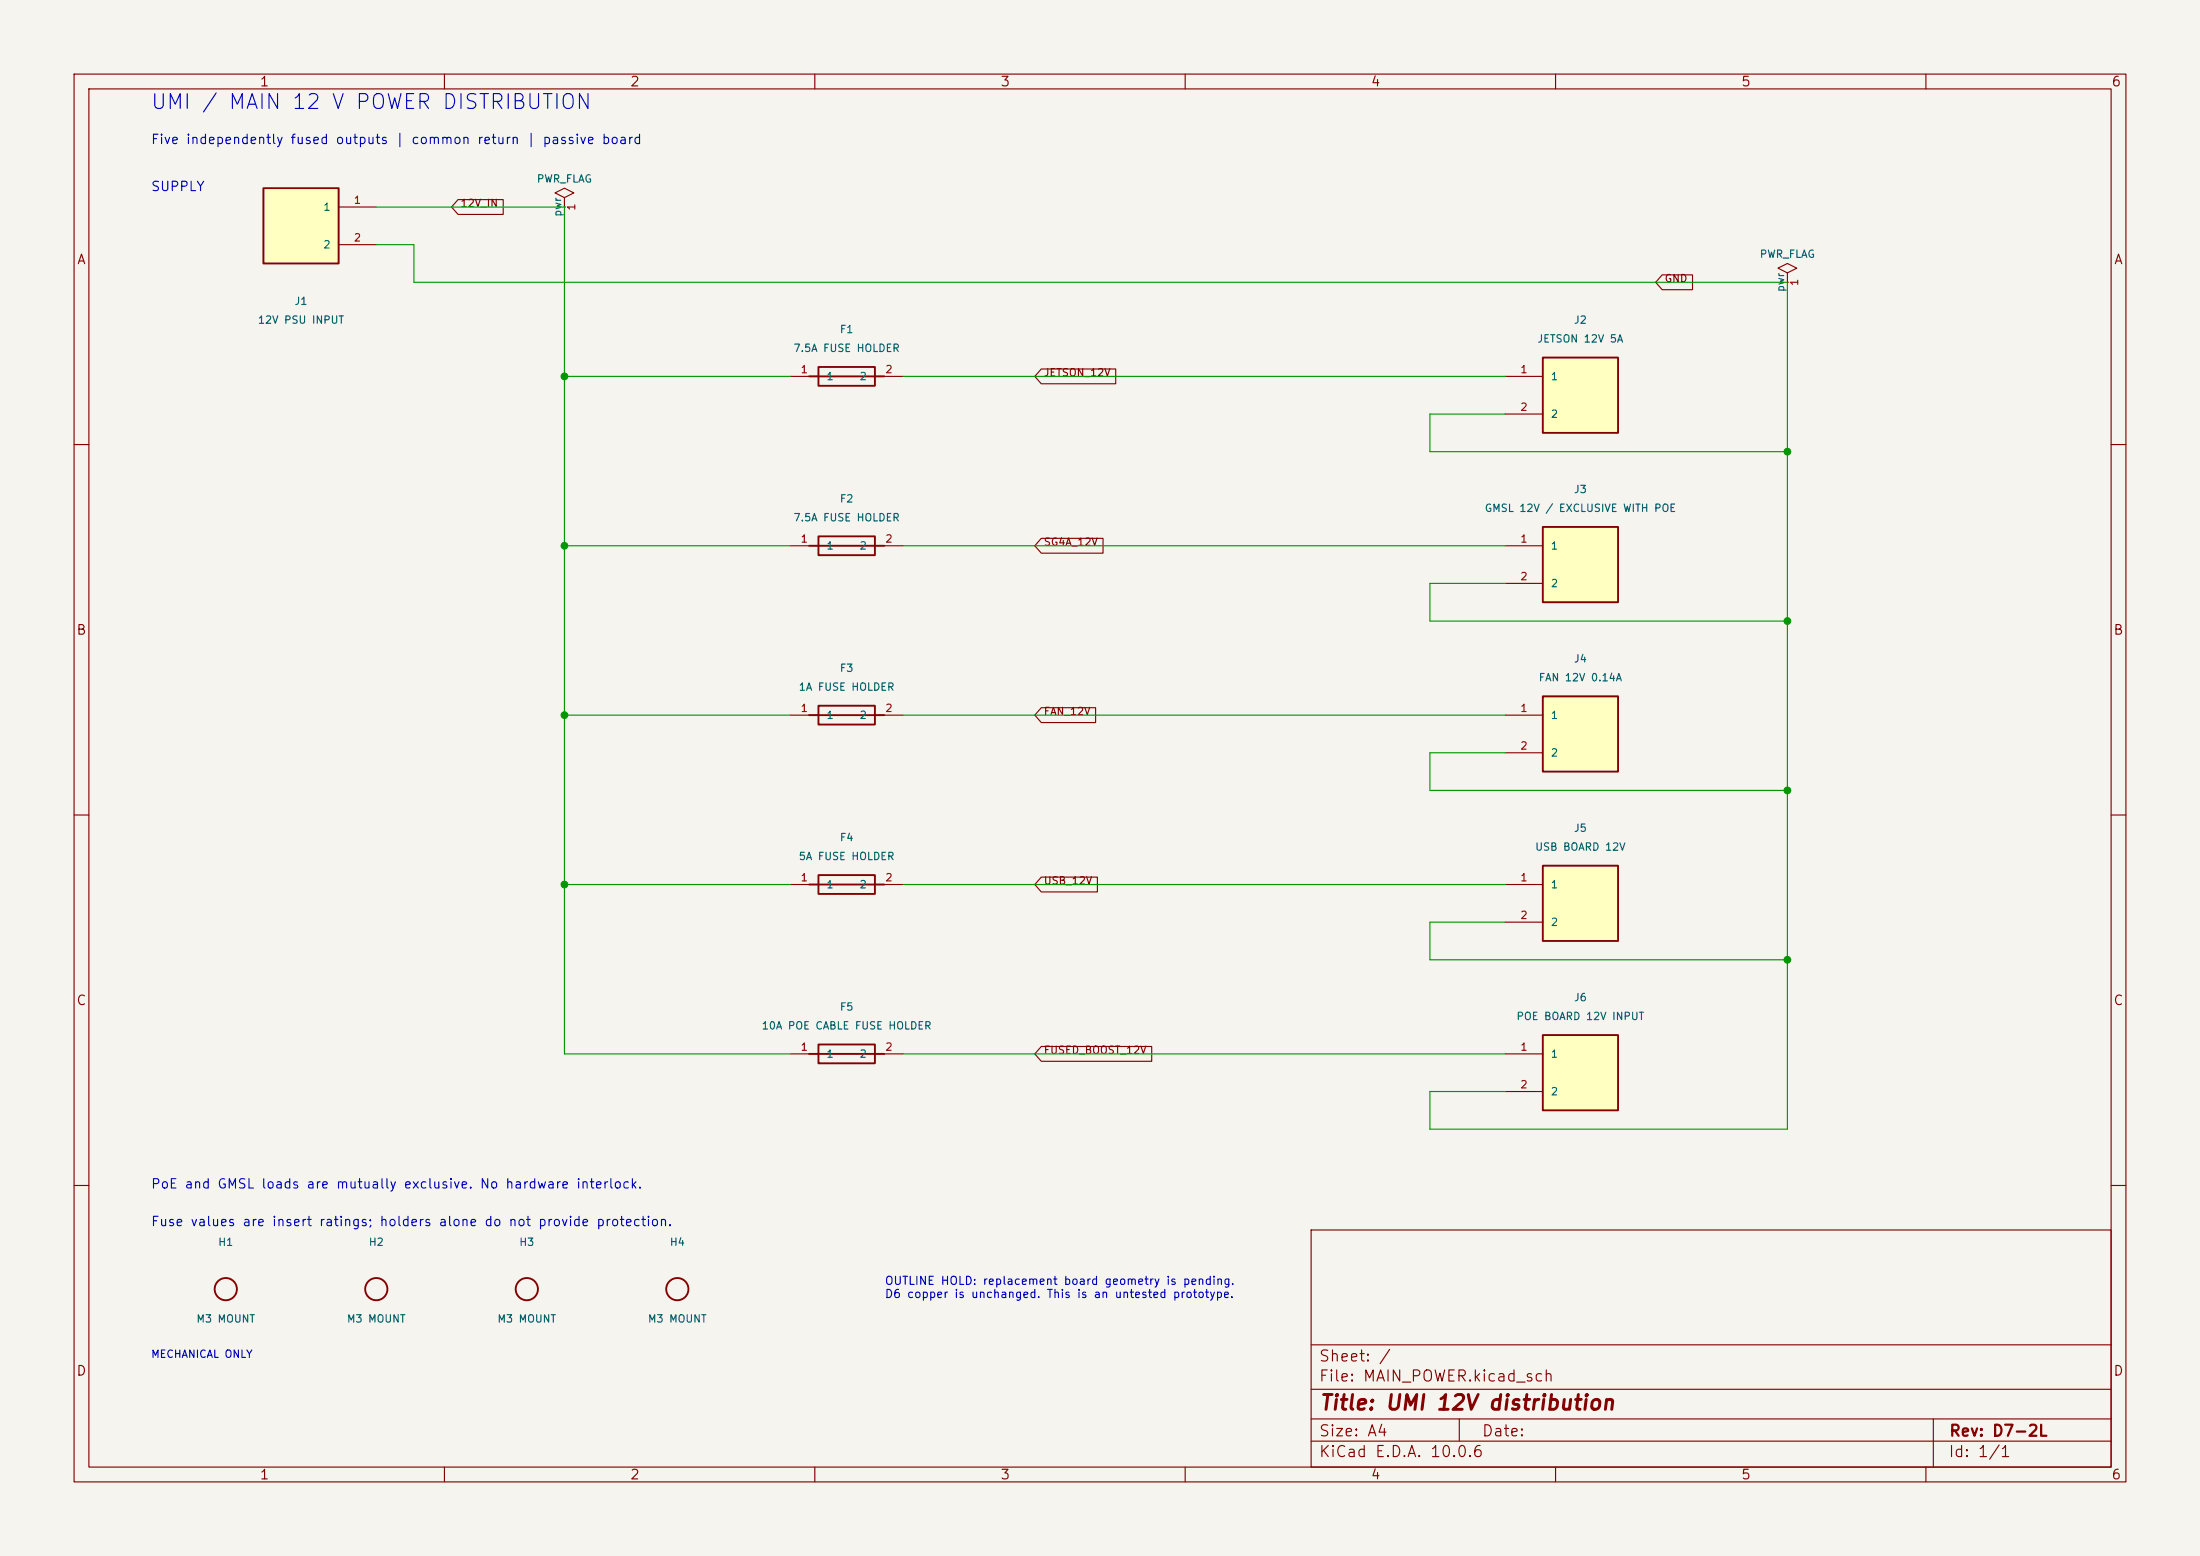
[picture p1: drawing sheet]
(kicad_sch (version 20250114) (generator "eeschema") (title_block (title "UMI 12V distribution") (rev "D7-2L")) (lib_symbols (symbol "UMI:P_J1" (pin_names (offset 1)) (in_bom yes) (on_board yes) (property "Reference" "J1" (at 0 10.08 0) (effects (font (size 1 1)))) (property "Value" "12V PSU INPUT" (at 0 7.58 0) (effects (font (size 1 1)))) (symbol "P_J1_0_1" (rectangle (start -5.08 5.08) (end 5.08 -5.08) (stroke (width .254) (type default)) (fill (type background)))) (symbol "P_J1_1_1" (pin passive line (at 10.16 2.54 180) (length 5.08) (name "1" (effects (font (size 1 1)))) (number "1" (effects (font (size 1 1))))) (pin passive line (at 10.16 -2.54 180) (length 5.08) (name "2" (effects (font (size 1 1)))) (number "2" (effects (font (size 1 1))))))) (symbol "UMI:P_F1" (pin_names (offset 1)) (in_bom yes) (on_board yes) (property "Reference" "F1" (at 0 10.08 0) (effects (font (size 1 1)))) (property "Value" "7.5A FUSE HOLDER" (at 0 7.58 0) (effects (font (size 1 1)))) (symbol "P_F1_0_1" (rectangle (start -3.81 1.27) (end 3.81 -1.27) (stroke (width .254) (type default)) (fill (type none))) (polyline (pts (xy -5.08 0) (xy 5.08 0)) (stroke (width .254) (type default)) (fill (type none)))) (symbol "P_F1_1_1" (pin passive line (at -7.62 0 0) (length 3.81) (name "1" (effects (font (size 1 1)))) (number "1" (effects (font (size 1 1))))) (pin passive line (at 7.62 0 180) (length 3.81) (name "2" (effects (font (size 1 1)))) (number "2" (effects (font (size 1 1))))))) (symbol "UMI:P_J2" (pin_names (offset 1)) (in_bom yes) (on_board yes) (property "Reference" "J2" (at 0 10.08 0) (effects (font (size 1 1)))) (property "Value" "JETSON 12V 5A" (at 0 7.58 0) (effects (font (size 1 1)))) (symbol "P_J2_0_1" (rectangle (start -5.08 5.08) (end 5.08 -5.08) (stroke (width .254) (type default)) (fill (type background)))) (symbol "P_J2_1_1" (pin passive line (at -10.16 2.54 0) (length 5.08) (name "1" (effects (font (size 1 1)))) (number "1" (effects (font (size 1 1))))) (pin passive line (at -10.16 -2.54 0) (length 5.08) (name "2" (effects (font (size 1 1)))) (number "2" (effects (font (size 1 1))))))) (symbol "UMI:P_F2" (pin_names (offset 1)) (in_bom yes) (on_board yes) (property "Reference" "F2" (at 0 10.08 0) (effects (font (size 1 1)))) (property "Value" "7.5A FUSE HOLDER" (at 0 7.58 0) (effects (font (size 1 1)))) (symbol "P_F2_0_1" (rectangle (start -3.81 1.27) (end 3.81 -1.27) (stroke (width .254) (type default)) (fill (type none))) (polyline (pts (xy -5.08 0) (xy 5.08 0)) (stroke (width .254) (type default)) (fill (type none)))) (symbol "P_F2_1_1" (pin passive line (at -7.62 0 0) (length 3.81) (name "1" (effects (font (size 1 1)))) (number "1" (effects (font (size 1 1))))) (pin passive line (at 7.62 0 180) (length 3.81) (name "2" (effects (font (size 1 1)))) (number "2" (effects (font (size 1 1))))))) (symbol "UMI:P_J3" (pin_names (offset 1)) (in_bom yes) (on_board yes) (property "Reference" "J3" (at 0 10.08 0) (effects (font (size 1 1)))) (property "Value" "GMSL 12V / EXCLUSIVE WITH POE" (at 0 7.58 0) (effects (font (size 1 1)))) (symbol "P_J3_0_1" (rectangle (start -5.08 5.08) (end 5.08 -5.08) (stroke (width .254) (type default)) (fill (type background)))) (symbol "P_J3_1_1" (pin passive line (at -10.16 2.54 0) (length 5.08) (name "1" (effects (font (size 1 1)))) (number "1" (effects (font (size 1 1))))) (pin passive line (at -10.16 -2.54 0) (length 5.08) (name "2" (effects (font (size 1 1)))) (number "2" (effects (font (size 1 1))))))) (symbol "UMI:P_F3" (pin_names (offset 1)) (in_bom yes) (on_board yes) (property "Reference" "F3" (at 0 10.08 0) (effects (font (size 1 1)))) (property "Value" "1A FUSE HOLDER" (at 0 7.58 0) (effects (font (size 1 1)))) (symbol "P_F3_0_1" (rectangle (start -3.81 1.27) (end 3.81 -1.27) (stroke (width .254) (type default)) (fill (type none))) (polyline (pts (xy -5.08 0) (xy 5.08 0)) (stroke (width .254) (type default)) (fill (type none)))) (symbol "P_F3_1_1" (pin passive line (at -7.62 0 0) (length 3.81) (name "1" (effects (font (size 1 1)))) (number "1" (effects (font (size 1 1))))) (pin passive line (at 7.62 0 180) (length 3.81) (name "2" (effects (font (size 1 1)))) (number "2" (effects (font (size 1 1))))))) (symbol "UMI:P_J4" (pin_names (offset 1)) (in_bom yes) (on_board yes) (property "Reference" "J4" (at 0 10.08 0) (effects (font (size 1 1)))) (property "Value" "FAN 12V 0.14A" (at 0 7.58 0) (effects (font (size 1 1)))) (symbol "P_J4_0_1" (rectangle (start -5.08 5.08) (end 5.08 -5.08) (stroke (width .254) (type default)) (fill (type background)))) (symbol "P_J4_1_1" (pin passive line (at -10.16 2.54 0) (length 5.08) (name "1" (effects (font (size 1 1)))) (number "1" (effects (font (size 1 1))))) (pin passive line (at -10.16 -2.54 0) (length 5.08) (name "2" (effects (font (size 1 1)))) (number "2" (effects (font (size 1 1))))))) (symbol "UMI:P_F4" (pin_names (offset 1)) (in_bom yes) (on_board yes) (property "Reference" "F4" (at 0 10.08 0) (effects (font (size 1 1)))) (property "Value" "5A FUSE HOLDER" (at 0 7.58 0) (effects (font (size 1 1)))) (symbol "P_F4_0_1" (rectangle (start -3.81 1.27) (end 3.81 -1.27) (stroke (width .254) (type default)) (fill (type none))) (polyline (pts (xy -5.08 0) (xy 5.08 0)) (stroke (width .254) (type default)) (fill (type none)))) (symbol "P_F4_1_1" (pin passive line (at -7.62 0 0) (length 3.81) (name "1" (effects (font (size 1 1)))) (number "1" (effects (font (size 1 1))))) (pin passive line (at 7.62 0 180) (length 3.81) (name "2" (effects (font (size 1 1)))) (number "2" (effects (font (size 1 1))))))) (symbol "UMI:P_J5" (pin_names (offset 1)) (in_bom yes) (on_board yes) (property "Reference" "J5" (at 0 10.08 0) (effects (font (size 1 1)))) (property "Value" "USB BOARD 12V" (at 0 7.58 0) (effects (font (size 1 1)))) (symbol "P_J5_0_1" (rectangle (start -5.08 5.08) (end 5.08 -5.08) (stroke (width .254) (type default)) (fill (type background)))) (symbol "P_J5_1_1" (pin passive line (at -10.16 2.54 0) (length 5.08) (name "1" (effects (font (size 1 1)))) (number "1" (effects (font (size 1 1))))) (pin passive line (at -10.16 -2.54 0) (length 5.08) (name "2" (effects (font (size 1 1)))) (number "2" (effects (font (size 1 1))))))) (symbol "UMI:P_F5" (pin_names (offset 1)) (in_bom yes) (on_board yes) (property "Reference" "F5" (at 0 10.08 0) (effects (font (size 1 1)))) (property "Value" "10A POE CABLE FUSE HOLDER" (at 0 7.58 0) (effects (font (size 1 1)))) (symbol "P_F5_0_1" (rectangle (start -3.81 1.27) (end 3.81 -1.27) (stroke (width .254) (type default)) (fill (type none))) (polyline (pts (xy -5.08 0) (xy 5.08 0)) (stroke (width .254) (type default)) (fill (type none)))) (symbol "P_F5_1_1" (pin passive line (at -7.62 0 0) (length 3.81) (name "1" (effects (font (size 1 1)))) (number "1" (effects (font (size 1 1))))) (pin passive line (at 7.62 0 180) (length 3.81) (name "2" (effects (font (size 1 1)))) (number "2" (effects (font (size 1 1))))))) (symbol "UMI:P_J6" (pin_names (offset 1)) (in_bom yes) (on_board yes) (property "Reference" "J6" (at 0 10.08 0) (effects (font (size 1 1)))) (property "Value" "POE BOARD 12V INPUT" (at 0 7.58 0) (effects (font (size 1 1)))) (symbol "P_J6_0_1" (rectangle (start -5.08 5.08) (end 5.08 -5.08) (stroke (width .254) (type default)) (fill (type background)))) (symbol "P_J6_1_1" (pin passive line (at -10.16 2.54 0) (length 5.08) (name "1" (effects (font (size 1 1)))) (number "1" (effects (font (size 1 1))))) (pin passive line (at -10.16 -2.54 0) (length 5.08) (name "2" (effects (font (size 1 1)))) (number "2" (effects (font (size 1 1))))))) (symbol "UMI:P_H1" (pin_names (offset 1)) (in_bom no) (on_board yes) (property "Reference" "H1" (at 0 10 0) (effects (font (size 1 1)))) (property "Value" "M3 MOUNT" (at 0 7.5 0) (effects (font (size 1 1)))) (symbol "P_H1_0_1" (circle (center 0 0) (radius 1.5) (stroke (width .254) (type default)) (fill (type none))))) (symbol "UMI:P_H2" (pin_names (offset 1)) (in_bom no) (on_board yes) (property "Reference" "H2" (at 0 10 0) (effects (font (size 1 1)))) (property "Value" "M3 MOUNT" (at 0 7.5 0) (effects (font (size 1 1)))) (symbol "P_H2_0_1" (circle (center 0 0) (radius 1.5) (stroke (width .254) (type default)) (fill (type none))))) (symbol "UMI:P_H3" (pin_names (offset 1)) (in_bom no) (on_board yes) (property "Reference" "H3" (at 0 10 0) (effects (font (size 1 1)))) (property "Value" "M3 MOUNT" (at 0 7.5 0) (effects (font (size 1 1)))) (symbol "P_H3_0_1" (circle (center 0 0) (radius 1.5) (stroke (width .254) (type default)) (fill (type none))))) (symbol "UMI:P_H4" (pin_names (offset 1)) (in_bom no) (on_board yes) (property "Reference" "H4" (at 0 10 0) (effects (font (size 1 1)))) (property "Value" "M3 MOUNT" (at 0 7.5 0) (effects (font (size 1 1)))) (symbol "P_H4_0_1" (circle (center 0 0) (radius 1.5) (stroke (width .254) (type default)) (fill (type none))))) (symbol "UMI:PWR_FLAG" (power) (pin_names (offset 0)) (in_bom no) (on_board no) (property "Reference" "#FLG" (at 0 0 0) (effects (font (size 1 1)) hide)) (property "Value" "PWR_FLAG" (at 0 2.54 0) (effects (font (size 1 1)))) (symbol "PWR_FLAG_0_1" (polyline (pts (xy 0 0) (xy 0 1.27) (xy -1.27 1.905) (xy 0 2.54) (xy 1.27 1.905) (xy 0 1.27)) (stroke (width 0) (type default)) (fill (type none)))) (symbol "PWR_FLAG_1_1" (pin power_out line (at 0 0 90) (length 0) (name "pwr" (effects (font (size 1 1)))) (number "1" (effects (font (size 1 1)))))))) (paper "A4") (symbol (lib_id "UMI:P_J1") (at 40.64 30.48 0) (unit 1) (in_bom yes) (on_board yes) (dnp no) (property "Reference" "J1" (at 40.64 40.64 0) (effects (font (size 1 1)))) (property "Value" "12V PSU INPUT" (at 40.64 43.18 0) (effects (font (size 1 1)))) (property "Footprint" "UMI_D2:Phoenix_1709681" (at 40.64 30.48 0) (effects (font (size 1 1)) hide)) (property "MPN" "1709681" (at 40.64 30.48 0) (effects (font (size 1 1)) hide))) (symbol (lib_id "UMI:P_F1") (at 114.3 50.8 0) (unit 1) (in_bom yes) (on_board yes) (dnp no) (property "Reference" "F1" (at 114.3 44.45 0) (effects (font (size 1 1)))) (property "Value" "7.5A FUSE HOLDER" (at 114.3 46.99 0) (effects (font (size 1 1)))) (property "Footprint" "UMI_D2:FuseHolder_Blade_ATO_Littelfuse_FLR_178.6165" (at 114.3 50.8 0) (effects (font (size 1 1)) hide)) (property "MPN" "178.6165.0002" (at 114.3 50.8 0) (effects (font (size 1 1)) hide))) (symbol (lib_id "UMI:P_J2") (at 213.36 53.339999999999996 0) (unit 1) (in_bom yes) (on_board yes) (dnp no) (property "Reference" "J2" (at 213.36 43.18 0) (effects (font (size 1 1)))) (property "Value" "JETSON 12V 5A" (at 213.36 45.72 0) (effects (font (size 1 1)))) (property "Footprint" "UMI_D2:JST_VH_B2P-VH_1x02_P3.96mm_Vertical" (at 213.36 53.34 0) (effects (font (size 1 1)) hide)) (property "MPN" "B2P-VH(LF)(SN)" (at 213.36 53.34 0) (effects (font (size 1 1)) hide))) (symbol (lib_id "UMI:P_F2") (at 114.3 73.66 0) (unit 1) (in_bom yes) (on_board yes) (dnp no) (property "Reference" "F2" (at 114.3 67.31 0) (effects (font (size 1 1)))) (property "Value" "7.5A FUSE HOLDER" (at 114.3 69.85 0) (effects (font (size 1 1)))) (property "Footprint" "UMI_D2:FuseHolder_Blade_ATO_Littelfuse_FLR_178.6165" (at 114.3 73.66 0) (effects (font (size 1 1)) hide)) (property "MPN" "178.6165.0002" (at 114.3 73.66 0) (effects (font (size 1 1)) hide))) (symbol (lib_id "UMI:P_J3") (at 213.36 76.2 0) (unit 1) (in_bom yes) (on_board yes) (dnp no) (property "Reference" "J3" (at 213.36 66.04 0) (effects (font (size 1 1)))) (property "Value" "GMSL 12V / EXCLUSIVE WITH POE" (at 213.36 68.58 0) (effects (font (size 1 1)))) (property "Footprint" "UMI_D2:JST_VH_B2P-VH_1x02_P3.96mm_Vertical" (at 213.36 76.2 0) (effects (font (size 1 1)) hide)) (property "MPN" "B2P-VH(LF)(SN)" (at 213.36 76.2 0) (effects (font (size 1 1)) hide))) (symbol (lib_id "UMI:P_F3") (at 114.3 96.52 0) (unit 1) (in_bom yes) (on_board yes) (dnp no) (property "Reference" "F3" (at 114.3 90.17 0) (effects (font (size 1 1)))) (property "Value" "1A FUSE HOLDER" (at 114.3 92.71 0) (effects (font (size 1 1)))) (property "Footprint" "UMI_D2:FuseHolder_Blade_ATO_Littelfuse_FLR_178.6165" (at 114.3 96.52 0) (effects (font (size 1 1)) hide)) (property "MPN" "178.6165.0002" (at 114.3 96.52 0) (effects (font (size 1 1)) hide))) (symbol (lib_id "UMI:P_J4") (at 213.36 99.06 0) (unit 1) (in_bom yes) (on_board yes) (dnp no) (property "Reference" "J4" (at 213.36 88.9 0) (effects (font (size 1 1)))) (property "Value" "FAN 12V 0.14A" (at 213.36 91.44 0) (effects (font (size 1 1)))) (property "Footprint" "UMI_D2:JST_VH_B2P-VH_1x02_P3.96mm_Vertical" (at 213.36 99.06 0) (effects (font (size 1 1)) hide)) (property "MPN" "B2P-VH(LF)(SN)" (at 213.36 99.06 0) (effects (font (size 1 1)) hide))) (symbol (lib_id "UMI:P_F4") (at 114.3 119.38 0) (unit 1) (in_bom yes) (on_board yes) (dnp no) (property "Reference" "F4" (at 114.3 113.03 0) (effects (font (size 1 1)))) (property "Value" "5A FUSE HOLDER" (at 114.3 115.57 0) (effects (font (size 1 1)))) (property "Footprint" "UMI_D2:FuseHolder_Blade_ATO_Littelfuse_FLR_178.6165" (at 114.3 119.38 0) (effects (font (size 1 1)) hide)) (property "MPN" "178.6165.0002" (at 114.3 119.38 0) (effects (font (size 1 1)) hide))) (symbol (lib_id "UMI:P_J5") (at 213.36 121.92 0) (unit 1) (in_bom yes) (on_board yes) (dnp no) (property "Reference" "J5" (at 213.36 111.76 0) (effects (font (size 1 1)))) (property "Value" "USB BOARD 12V" (at 213.36 114.3 0) (effects (font (size 1 1)))) (property "Footprint" "UMI_D2:JST_VH_B2P-VH_1x02_P3.96mm_Vertical" (at 213.36 121.92 0) (effects (font (size 1 1)) hide)) (property "MPN" "B2P-VH(LF)(SN)" (at 213.36 121.92 0) (effects (font (size 1 1)) hide))) (symbol (lib_id "UMI:P_F5") (at 114.3 142.24 0) (unit 1) (in_bom yes) (on_board yes) (dnp no) (property "Reference" "F5" (at 114.3 135.89 0) (effects (font (size 1 1)))) (property "Value" "10A POE CABLE FUSE HOLDER" (at 114.3 138.43 0) (effects (font (size 1 1)))) (property "Footprint" "UMI_D2:FuseHolder_Blade_ATO_Littelfuse_FLR_178.6165" (at 114.3 142.24 0) (effects (font (size 1 1)) hide)) (property "MPN" "178.6165.0002" (at 114.3 142.24 0) (effects (font (size 1 1)) hide))) (symbol (lib_id "UMI:P_J6") (at 213.36 144.78 0) (unit 1) (in_bom yes) (on_board yes) (dnp no) (property "Reference" "J6" (at 213.36 134.62 0) (effects (font (size 1 1)))) (property "Value" "POE BOARD 12V INPUT" (at 213.36 137.16 0) (effects (font (size 1 1)))) (property "Footprint" "UMI_D2:JST_VH_B2P-VH_1x02_P3.96mm_Vertical" (at 213.36 144.78 0) (effects (font (size 1 1)) hide)) (property "MPN" "B2P-VH(LF)(SN)" (at 213.36 144.78 0) (effects (font (size 1 1)) hide))) (symbol (lib_id "UMI:P_H1") (at 30.48 173.99 0) (unit 1) (in_bom no) (on_board yes) (dnp no) (property "Reference" "H1" (at 30.48 167.64 0) (effects (font (size 1 1)))) (property "Value" "M3 MOUNT" (at 30.48 177.99 0) (effects (font (size 1 1)))) (property "Footprint" "UMI_D2:MountingHole_4.5mm" (at 30.48 173.99 0) (effects (font (size 1 1)) hide)) (property "MPN" "MECHANICAL - NO PURCHASE" (at 30.48 173.99 0) (effects (font (size 1 1)) hide))) (symbol (lib_id "UMI:P_H2") (at 50.8 173.99 0) (unit 1) (in_bom no) (on_board yes) (dnp no) (property "Reference" "H2" (at 50.8 167.64 0) (effects (font (size 1 1)))) (property "Value" "M3 MOUNT" (at 50.8 177.99 0) (effects (font (size 1 1)))) (property "Footprint" "UMI_D2:MountingHole_4.5mm" (at 50.8 173.99 0) (effects (font (size 1 1)) hide)) (property "MPN" "MECHANICAL - NO PURCHASE" (at 50.8 173.99 0) (effects (font (size 1 1)) hide))) (symbol (lib_id "UMI:P_H3") (at 71.12 173.99 0) (unit 1) (in_bom no) (on_board yes) (dnp no) (property "Reference" "H3" (at 71.12 167.64 0) (effects (font (size 1 1)))) (property "Value" "M3 MOUNT" (at 71.12 177.99 0) (effects (font (size 1 1)))) (property "Footprint" "UMI_D2:MountingHole_4.5mm" (at 71.12 173.99 0) (effects (font (size 1 1)) hide)) (property "MPN" "MECHANICAL - NO PURCHASE" (at 71.12 173.99 0) (effects (font (size 1 1)) hide))) (symbol (lib_id "UMI:P_H4") (at 91.44 173.99 0) (unit 1) (in_bom no) (on_board yes) (dnp no) (property "Reference" "H4" (at 91.44 167.64 0) (effects (font (size 1 1)))) (property "Value" "M3 MOUNT" (at 91.44 177.99 0) (effects (font (size 1 1)))) (property "Footprint" "UMI_D2:MountingHole_4.5mm" (at 91.44 173.99 0) (effects (font (size 1 1)) hide)) (property "MPN" "MECHANICAL - NO PURCHASE" (at 91.44 173.99 0) (effects (font (size 1 1)) hide))) (symbol (lib_id "UMI:PWR_FLAG") (at 76.2 27.94 0) (unit 1) (in_bom no) (on_board no) (dnp no) (property "Reference" "#FLG001" (at 76.2 21.59 0) (effects (font (size 1 1)) hide)) (property "Value" "PWR_FLAG" (at 76.2 24.13 0) (effects (font (size 1 1))))) (symbol (lib_id "UMI:PWR_FLAG") (at 241.3 38.1 0) (unit 1) (in_bom no) (on_board no) (dnp no) (property "Reference" "#FLG002" (at 241.3 31.75 0) (effects (font (size 1 1)) hide)) (property "Value" "PWR_FLAG" (at 241.3 34.29 0) (effects (font (size 1 1))))) (wire (pts (xy 50.8 27.94) (xy 76.2 27.94)) (stroke (width 0) (type default))) (global_label "12V_IN" (shape input) (at 60.96 27.94 0) (effects (font (size 1.0 1.0)) (justify left bottom))) (wire (pts (xy 50.8 33.02) (xy 55.88 33.02)) (stroke (width 0) (type default))) (wire (pts (xy 55.88 33.02) (xy 55.88 38.1)) (stroke (width 0) (type default))) (wire (pts (xy 55.88 38.1) (xy 241.3 38.1)) (stroke (width 0) (type default))) (global_label "GND" (shape input) (at 223.52 38.1 0) (effects (font (size 1.0 1.0)) (justify left bottom))) (wire (pts (xy 76.2 27.94) (xy 76.2 50.8)) (stroke (width 0) (type default))) (wire (pts (xy 76.2 50.8) (xy 106.68 50.8)) (stroke (width 0) (type default))) (wire (pts (xy 121.92 50.8) (xy 203.2 50.8)) (stroke (width 0) (type default))) (global_label "JETSON_12V" (shape input) (at 139.7 50.8 0) (effects (font (size 1.0 1.0)) (justify left bottom))) (junction (at 76.2 50.8) (diameter 0) (color 0 0 0 0)) (wire (pts (xy 203.2 55.88) (xy 193.04 55.88)) (stroke (width 0) (type default))) (wire (pts (xy 193.04 55.88) (xy 193.04 60.96)) (stroke (width 0) (type default))) (wire (pts (xy 193.04 60.96) (xy 241.3 60.96)) (stroke (width 0) (type default))) (wire (pts (xy 241.3 38.1) (xy 241.3 60.96)) (stroke (width 0) (type default))) (junction (at 241.3 60.96) (diameter 0) (color 0 0 0 0)) (wire (pts (xy 76.2 50.8) (xy 76.2 73.66)) (stroke (width 0) (type default))) (wire (pts (xy 76.2 73.66) (xy 106.68 73.66)) (stroke (width 0) (type default))) (wire (pts (xy 121.92 73.66) (xy 203.2 73.66)) (stroke (width 0) (type default))) (global_label "SG4A_12V" (shape input) (at 139.7 73.66 0) (effects (font (size 1.0 1.0)) (justify left bottom))) (junction (at 76.2 73.66) (diameter 0) (color 0 0 0 0)) (wire (pts (xy 203.2 78.74) (xy 193.04 78.74)) (stroke (width 0) (type default))) (wire (pts (xy 193.04 78.74) (xy 193.04 83.82)) (stroke (width 0) (type default))) (wire (pts (xy 193.04 83.82) (xy 241.3 83.82)) (stroke (width 0) (type default))) (wire (pts (xy 241.3 60.96) (xy 241.3 83.82)) (stroke (width 0) (type default))) (junction (at 241.3 83.82) (diameter 0) (color 0 0 0 0)) (wire (pts (xy 76.2 73.66) (xy 76.2 96.52)) (stroke (width 0) (type default))) (wire (pts (xy 76.2 96.52) (xy 106.68 96.52)) (stroke (width 0) (type default))) (wire (pts (xy 121.92 96.52) (xy 203.2 96.52)) (stroke (width 0) (type default))) (global_label "FAN_12V" (shape input) (at 139.7 96.52 0) (effects (font (size 1.0 1.0)) (justify left bottom))) (junction (at 76.2 96.52) (diameter 0) (color 0 0 0 0)) (wire (pts (xy 203.2 101.6) (xy 193.04 101.6)) (stroke (width 0) (type default))) (wire (pts (xy 193.04 101.6) (xy 193.04 106.68)) (stroke (width 0) (type default))) (wire (pts (xy 193.04 106.68) (xy 241.3 106.68)) (stroke (width 0) (type default))) (wire (pts (xy 241.3 83.82) (xy 241.3 106.68)) (stroke (width 0) (type default))) (junction (at 241.3 106.68) (diameter 0) (color 0 0 0 0)) (wire (pts (xy 76.2 96.52) (xy 76.2 119.38)) (stroke (width 0) (type default))) (wire (pts (xy 76.2 119.38) (xy 106.68 119.38)) (stroke (width 0) (type default))) (wire (pts (xy 121.92 119.38) (xy 203.2 119.38)) (stroke (width 0) (type default))) (global_label "USB_12V" (shape input) (at 139.7 119.38 0) (effects (font (size 1.0 1.0)) (justify left bottom))) (junction (at 76.2 119.38) (diameter 0) (color 0 0 0 0)) (wire (pts (xy 203.2 124.46) (xy 193.04 124.46)) (stroke (width 0) (type default))) (wire (pts (xy 193.04 124.46) (xy 193.04 129.54)) (stroke (width 0) (type default))) (wire (pts (xy 193.04 129.54) (xy 241.3 129.54)) (stroke (width 0) (type default))) (wire (pts (xy 241.3 106.68) (xy 241.3 129.54)) (stroke (width 0) (type default))) (junction (at 241.3 129.54) (diameter 0) (color 0 0 0 0)) (wire (pts (xy 76.2 119.38) (xy 76.2 142.24)) (stroke (width 0) (type default))) (wire (pts (xy 76.2 142.24) (xy 106.68 142.24)) (stroke (width 0) (type default))) (wire (pts (xy 121.92 142.24) (xy 203.2 142.24)) (stroke (width 0) (type default))) (global_label "FUSED_BOOST_12V" (shape input) (at 139.7 142.24 0) (effects (font (size 1.0 1.0)) (justify left bottom))) (wire (pts (xy 203.2 147.32) (xy 193.04 147.32)) (stroke (width 0) (type default))) (wire (pts (xy 193.04 147.32) (xy 193.04 152.4)) (stroke (width 0) (type default))) (wire (pts (xy 193.04 152.4) (xy 241.3 152.4)) (stroke (width 0) (type default))) (wire (pts (xy 241.3 129.54) (xy 241.3 152.4)) (stroke (width 0) (type default))) (text "UMI / MAIN 12 V POWER DISTRIBUTION" (at 20.32 13.97 0) (effects (font (size 2 2)) (justify left))) (text "Five independently fused outputs | common return | passive board" (at 20.32 19.05 0) (effects (font (size 1.27 1.27)) (justify left))) (text "SUPPLY" (at 20.32 25.4 0) (effects (font (size 1.27 1.27)) (justify left))) (text "PoE and GMSL loads are mutually exclusive. No hardware interlock." (at 20.32 160.02 0) (effects (font (size 1.27 1.27)) (justify left))) (text "Fuse values are insert ratings; holders alone do not provide protection." (at 20.32 165.1 0) (effects (font (size 1.27 1.27)) (justify left))) (text "MECHANICAL ONLY" (at 20.32 183.0 0) (effects (font (size 1 1)) (justify left))) (text "OUTLINE HOLD: replacement board geometry is pending.\nD6 copper is unchanged. This is an untested prototype." (at 119.38 173.99 0) (effects (font (size 1.1 1.1)) (justify left))))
